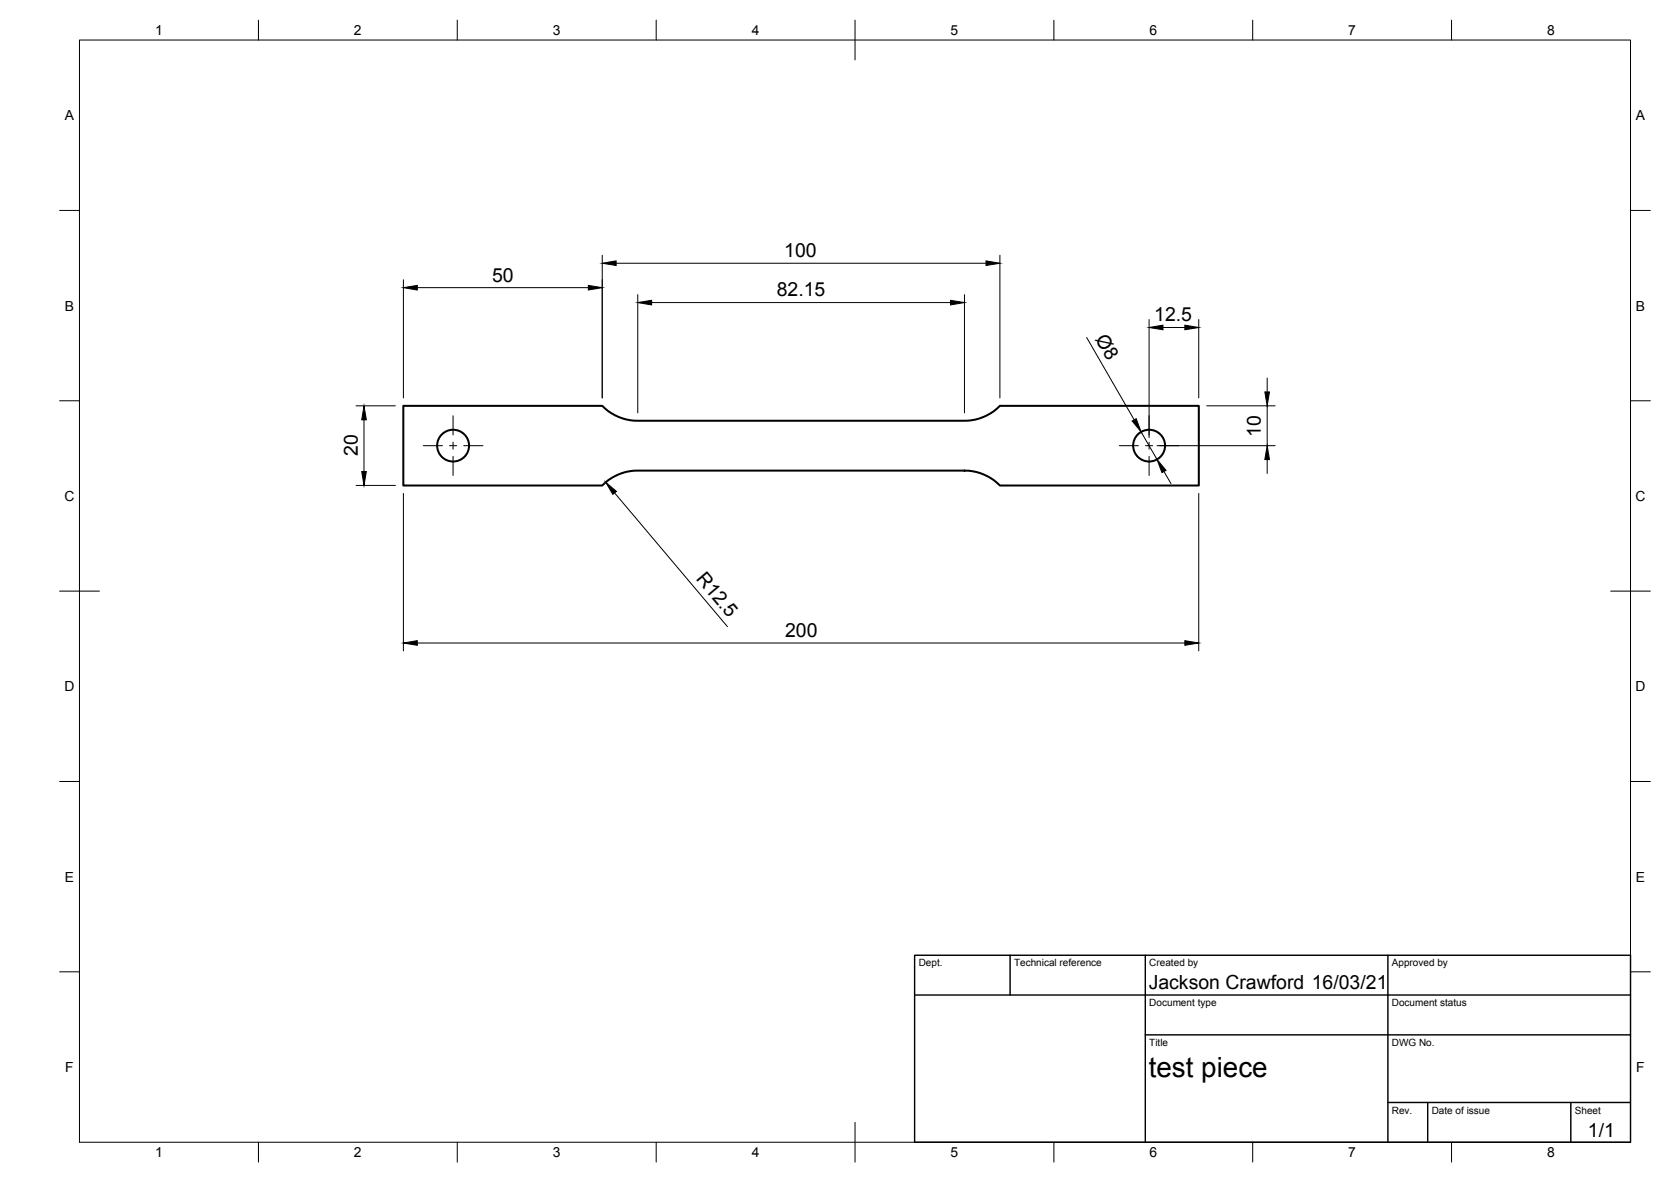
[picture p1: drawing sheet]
<svg xmlns="http://www.w3.org/2000/svg" width="420mm" height="297mm" viewBox="0 0 420 297" stroke-linecap="round" stroke-linejoin="round" font-family="sans-serif">
<!-- layer: Visible -->
<g fill="none" stroke="#000" stroke-width=".51">
<path d="M101.4 102h50a12.5 12.5 0 0 0 8.9 3.7h82.2a12.5 12.5 0 0 0 8.9-3.7h50v20h-50a12.5 12.5 0 0 0-8.9-3.7h-82.2a12.5 12.5 0 0 0-8.9 3.7h-50z"/>
<circle cx="113.9" cy="112" r="4"/>
<circle cx="288.9" cy="112" r="4"/>
</g>
<!-- layer: Border -->
<g fill="none" stroke="#000" stroke-width=".25">
<path d="M20 10.1h390v276.9h-390zM65 5.1v5M115 5.1v5M165 5.1v5M215 5.1v10M265 5.1v5M315 5.1v5M365 5.1v5M15 52.9h5M410 52.9h5M15 100.7h5M410 100.7h5"/>
<path d="M15 148.6h10M405 148.6h10M15 196.4h5M410 196.4h5M15 244.2h5M410 244.2h5M65 287v5M115 287v5M165 287v5M215 282.1v9.9M265 287v5M315 287v5"/>
<path d="M365 287v5"/>
</g>
<!-- layer: TitleBlock -->
<path d="M230 240.1h180v46.9h-180zM230 250h180M254 240.1v9.9M288 240.1v46.9M349 240.1v46.9M288 260.1h122M349 277.1h61M359 277.1v9.9M395 277.1v9.9" fill="none" stroke="#000" stroke-width=".36"/>
<!-- layer: Center Lines -->
<path d="M106.4 112h4.9M113 112h1.8M113.9 104.5v4.8M113.9 111.1v1.8M113.9 114.7v4.8M116.6 112h4.8M281.4 112h4.8M288 112h1.8M288.9 104.5v4.8M288.9 111.1v1.8M288.9 114.7v4.8M291.6 112h4.8" fill="none" stroke="#000" stroke-width=".25"/>
<!-- layer: Dimensions -->
<g fill="none" stroke="#000" stroke-width=".25">
<path d="M101.4 70.3v29.7M104.9 72.3h43M151.4 64.1v35.9M154.9 66.2h93M160.4 74v29.7M163.9 76h75.1M242.5 74v29.7M251.4 64.1v35.9M273.2 84.8l12 20.7M288.9 80.3v29.7M292.4 82.3h5.5M301.4 80.3v19.7"/>
<path d="M318.6 95v3.5M89.5 102h9.9M91.5 105.5v13M286.9 108.5l4 7M290.9 112h29.7M292.7 118.5l1.7 3M303.4 102h17.2M318.6 102v10M318.6 115.5v3.5M89.5 122h9.9M101.4 124v39.6M154.5 123.9l28.4 33.6"/>
<path d="M301.4 124v39.6M104.9 161.6h193"/>
</g>
<g fill="#000" stroke="#000" stroke-width=".25">
<path d="M101.4 72.3l3.5-.6v1.2zM147.9 71.7l3.5 .6-3.5 .6zM151.4 66.2l3.5-.6v1.1zM160.4 76l3.5-.5v1.1zM239 75.5l3.5 .5-3.5 .6zM247.9 65.6l3.5 .6-3.5 .5zM288.9 82.3l3.5-.6v1.2zM297.9 81.7l3.5 .6-3.5 .6zM318 98.5h1.2l-.6 3.5zM91.5 102l.6 3.5h-1.1zM91 118.5h1.1l-.6 3.5zM284.7 105.8l1-.6 1.2 3.3z"/>
<path d="M290.9 115.5l2.3 2.7-1 .6zM318.6 112l.6 3.5h-1.2zM152.3 121.2l2.7 2.3-.9 .7zM101.4 161.6l3.5-.6v1.2zM297.9 161l3.5 .6-3.5 .6z"/>
</g>
<text font-size="7" x="288.9" y="270.6">test piece</text>
<g font-size="4.9">
<text x="197.2" y="64.6">100</text>
<text x="123.7" y="70.7">50</text>
<text x="195.3" y="74.5">82.15</text>
<text x="290.2" y="80.7">12.5</text>
<text x="275.3" y="85.1" transform="rotate(60 275.3 85.1)">Ø8</text>
<text x="317.1" y="109.9" transform="rotate(-90 317.1 109.9)">10</text>
<text x="90" y="114.7" transform="rotate(-90 90 114.7)">20</text>
<text x="174.8" y="145.5" transform="rotate(50 174.8 145.5)">R12.5</text>
<text x="197.4" y="160">200</text>
<text x="288.8" y="248.6">Jackson Crawford 16/03/21</text>
<text x="399.3" y="285.8">1/1</text>
</g>
<g font-size="3.5">
<text x="39" y="8.8">1</text>
<text x="89" y="8.8">2</text>
<text x="139" y="8.8">3</text>
<text x="189" y="8.8">4</text>
<text x="239" y="8.8">5</text>
<text x="289" y="8.8">6</text>
<text x="339" y="8.8">7</text>
<text x="389" y="8.8">8</text>
<text x="16.3" y="30.2">A</text>
<text x="411.3" y="30.2">A</text>
<text x="16.3" y="78">B</text>
<text x="411.3" y="78">B</text>
<text x="16.2" y="125.9">C</text>
<text x="411.2" y="125.9">C</text>
<text x="16.2" y="173.7">D</text>
<text x="411.2" y="173.7">D</text>
<text x="16.3" y="221.6">E</text>
<text x="411.3" y="221.6">E</text>
<text x="16.4" y="269.4">F</text>
<text x="411.4" y="269.4">F</text>
<text x="39" y="290.8">1</text>
<text x="89" y="290.8">2</text>
<text x="139" y="290.8">3</text>
<text x="189" y="290.8">4</text>
<text x="239" y="290.8">5</text>
<text x="289" y="290.8">6</text>
<text x="339" y="290.8">7</text>
<text x="389" y="290.8">8</text>
</g>
<g font-size="2.5">
<text x="231" y="242.9">Dept.</text>
<text x="255" y="242.9">Technical reference</text>
<text x="289" y="242.9">Created by</text>
<text x="350" y="242.9">Approved by</text>
<text x="289" y="252.8">Document type</text>
<text x="350" y="252.8">Document status</text>
<text x="289" y="262.9">Title</text>
<text x="350" y="262.9">DWG No.</text>
<text x="350" y="279.9">Rev.</text>
<text x="360" y="279.9">Date of issue</text>
<text x="396" y="279.9">Sheet</text>
</g>
</svg>
